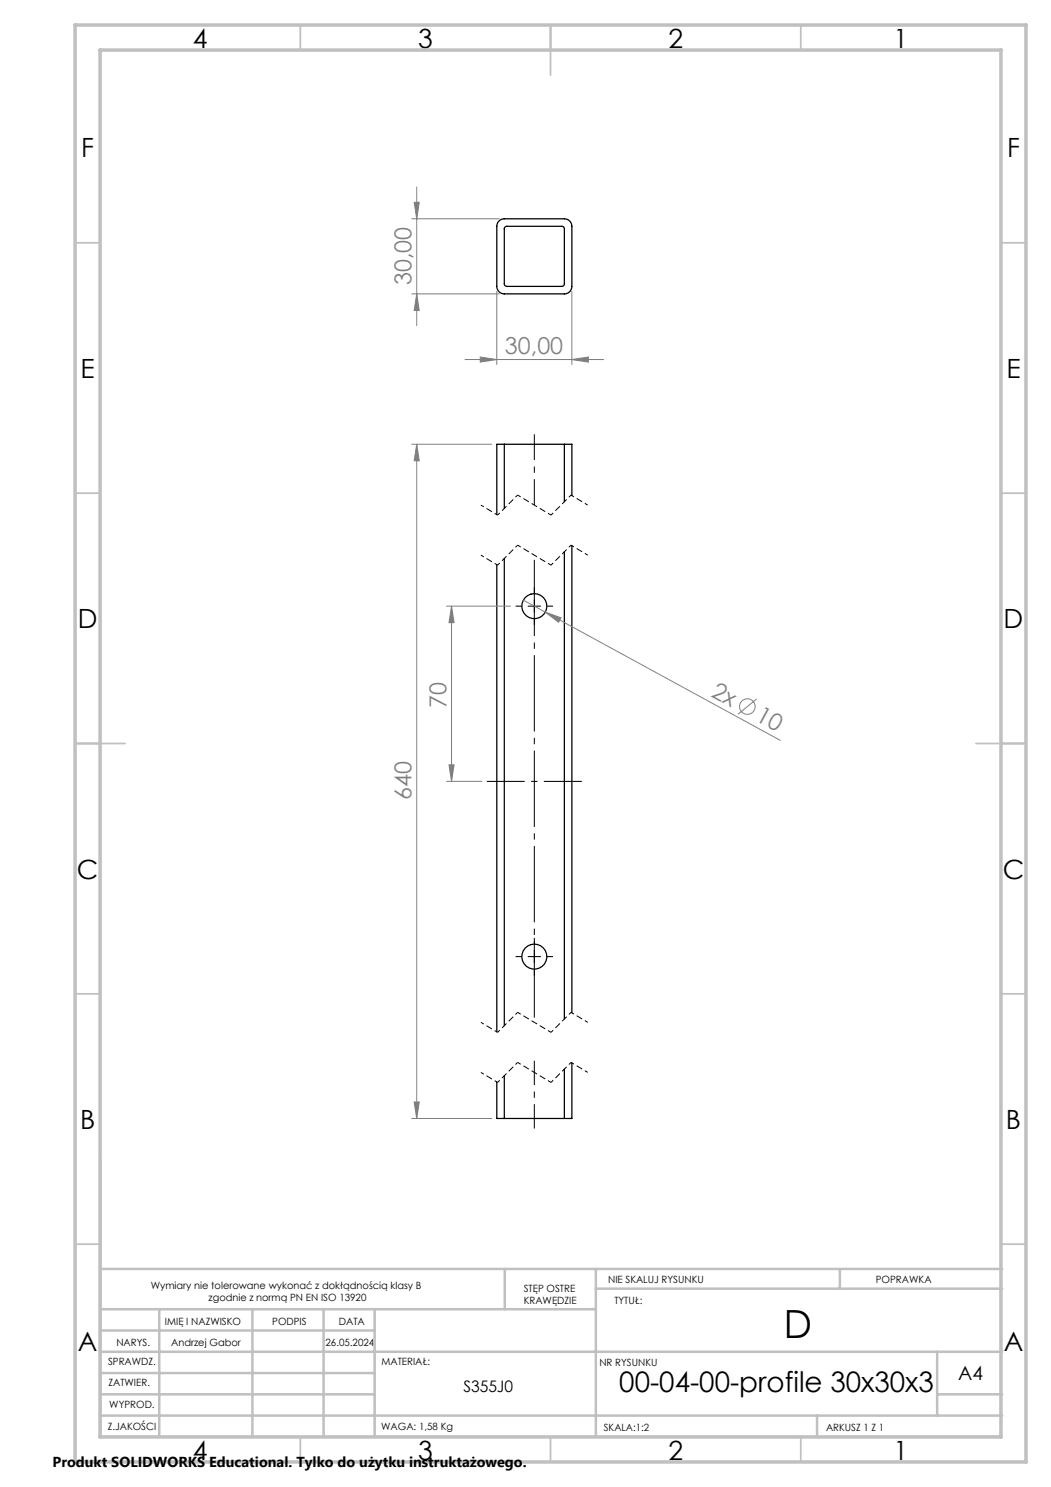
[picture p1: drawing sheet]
<svg xmlns="http://www.w3.org/2000/svg" width="210mm" height="297mm" viewBox="0 0 210 297" stroke-linecap="round" stroke-linejoin="round" font-family="sans-serif">
<g fill="none" stroke="#000" stroke-width=".25">
<path d="M99.7 44.1l.5-.3 .6-.1h12a1.5 1.5 0 0 1 1.5 1.5v12a1.5 1.5 0 0 1-1.5 1.5h-12a1.5 1.5 0 0 1-1.5-1.5v-12l.1-.6zM100.9 45.3l.4-.1h11l.3 .1 .2 .4v11l-.2 .4-.3 .1h-11l-.4-.1-.1-.4v-11zM100.8 88.7h-1.5v14.1M100.8 88.7v12.8M100.8 88.7h12M112.8 88.7h1.5v10.3M112.8 88.7v11.5M99.3 112.8v93.3M100.8 111.5v93.4M112.8 110.2v93.3M114.3 109v93.3M99.3 216.1v7.3h1.5"/>
<path d="M100.8 214.9v8.5M112.8 213.5v9.9M114.3 212.3v11.1h-1.5M100.8 223.4h12"/>
<circle cx="106.8" cy="121.1" r="2.5"/>
<circle cx="106.8" cy="191.1" r="2.5"/>
</g>
<g fill="none" stroke="#808080" stroke-width=".2">
<path d="M83.3 37.4v27.7M82.3 43.7h17.5M82.3 58.7h17.5M82.8 40.4h1l-.5 3.3zM83.3 58.7l.5 3.3h-1zM99.3 58.2v14.6M114.3 58.2v14.6M92.9 71.8h27.7M96 71.3l3.3 .5-3.3 .5zM114.3 71.8l3.3-.5v1zM82.3 88.7h16M83.3 88.7v134.7"/>
<path d="M83.3 88.7l.5 3.3h-1zM104.6 119.9l51.3 28M89.2 121.1h12.8M90.2 121.1v35M90.2 121.1l.5 3.3h-1zM109 122.3l3.1 1.1-.5 .9zM151.2 139.6l-3.7 3.1M89.2 156.1h7.1M89.7 152.8h1l-.5 3.3zM82.3 223.4h16M82.8 220.1h1l-.5 3.3z"/>
<circle cx="149.3" cy="141.1" r="1.56"/>
</g>
<path d="M106.8 118.6v-1.3M104.3 121.1h-1.3M106.8 123.6v1.2M109.3 121.1h1.2M104.3 191.1h-1.3M106.8 188.6v-1.3M106.8 193.6v1.2M109.3 191.1h1.2" fill="none" stroke="#000" stroke-width=".2" stroke-dasharray="15.2 1.3 1.3 1.3" stroke-linecap="butt"/>
<path d="M116.3 156.1h-19" fill="none" stroke="#000" stroke-width=".2" stroke-dasharray="15.2 1.3 1.3 1.3" stroke-dashoffset="7.6" stroke-linecap="butt"/>
<path d="M106.8 225.4v-13.5" fill="none" stroke="#000" stroke-width=".2" stroke-dasharray="15.2 1.3 1.3 1.3" stroke-dashoffset="10.4" stroke-linecap="butt"/>
<path d="M106.8 204.2v-93.3" fill="none" stroke="#000" stroke-width=".2" stroke-dasharray="15.2 1.3 1.3 1.3" stroke-dashoffset="-.9" stroke-linecap="butt"/>
<path d="M106.8 100.9v-14.2" fill="none" stroke="#000" stroke-width=".2" stroke-dasharray="15.2 1.3 1.3 1.3" stroke-dashoffset="10.1" stroke-linecap="butt"/>
<path d="M99.4 112.9l-3.3-2M99.4 102.9l-3.3-2M110.1 112.9l-6.7-4M110.1 102.9l-6.7-4M117.4 110.9l-3.3-2M117.4 100.9l-3.3-2M99.4 216.2l-3.3-2M99.4 206.2l-3.3-2M110.1 216.2l-6.7-4M110.1 206.2l-6.7-4M117.4 214.2l-3.3-2M117.4 204.2l-3.3-2" fill="none" stroke="#000" stroke-width=".2" stroke-dasharray="1.3 .6" stroke-dashoffset=".6" stroke-linecap="butt"/>
<path d="M103.4 98.9l-4 4M114.1 98.9l-4 4M103.4 108.9l-4 4M114.1 108.9l-4 4M103.4 212.2l-4 4M103.4 202.2l-4 4M114.1 212.2l-4 4M114.1 202.2l-4 4" fill="none" stroke="#000" stroke-width=".2" stroke-dasharray="1.3 .6" stroke-dashoffset=".7" stroke-linecap="butt"/>
<path d="M106.8 119.8v2.5M105.5 121.1h2.5M105.5 191.1h2.5M106.8 189.8v2.5" fill="none" stroke="#000" stroke-width=".2"/>
<path d="M20.3 253.5h180" fill="none" stroke="#c0c0c0" stroke-width=".2"/>
<g fill="none" stroke="#c0c0c0" stroke-width=".35">
<path d="M60 5v5M110 5v10M160 5v5M15 48.5h5M200 48.5h5M15 98.5h5M200 98.5h5M15 148.5h10M195 148.5h10M15 198.5h5M200 198.5h5M15 248.5h5"/>
<path d="M200 248.5h5M60 287v5M110 287v5M160 287v5"/>
</g>
<g fill="none" stroke="#c0c0c0" stroke-width=".5">
<path d="M20 231.8v55.2M20.3 253.5h180M100.9 253.5v8M119.1 253.5v33.5M119.1 257.4h81.2M167.8 253.5v3.9M20.3 265.7h54.6M20.3 261.5h98.8M20.3 278.5h54.6M20.3 274.2h54.6M20.3 270h180M31.8 261.5v25.5"/>
<path d="M50.4 261.5v25.5M64.7 261.5v25.5M74.9 261.5v25.5M187.3 278.5h13M187.3 270v12.7M20.3 282.7h180M163.3 282.7v4.3"/>
</g>
<path d="M15 5h190v287h-190zM20 10h180v277h-180z" fill="none" stroke="#c0c0c0" stroke-width=".7"/>
<g fill="#808080">
<path d="M109 122.3l3.1 1.1-.5 .9z"/>
<path d="M96 71.3l3.3 .5-3.3 .5zM114.3 71.8l3.3-.5v1z"/>
<path d="M83.3 88.7l.5 3.3h-1zM82.8 220.1h1l-.5 3.3zM90.2 121.1l.5 3.3h-1zM89.7 152.8h1l-.5 3.3z"/>
<path d="M82.8 40.4h1l-.5 3.3zM83.3 58.7l.5 3.3h-1z"/>
</g>
<text font-size="7.8" x="156.6" y="267.2">D</text>
<text font-size="5.6" x="123.7" y="278">00-04-00-profile 30x30x3</text>
<g font-size="5.3">
<text x="38.5" y="9.5">4</text>
<text x="83.5" y="9.5">3</text>
<text x="133.6" y="9.5">2</text>
<text x="178.6" y="9.5">1</text>
<text x="16.2" y="31.3">F</text>
<text x="201.2" y="31.3">F</text>
<text x="16.1" y="75.5">E</text>
<text x="201.1" y="75.5">E</text>
<text x="15.5" y="125.5">D</text>
<text x="200.5" y="125.5">D</text>
<text x="15.4" y="175.5">C</text>
<text x="200.4" y="175.5">C</text>
<text x="16" y="225.5">B</text>
<text x="201" y="225.5">B</text>
<text x="15.5" y="269.8">A</text>
<text x="200.5" y="269.8">A</text>
<text x="38.5" y="291.5">4</text>
<text x="83.5" y="291.5">3</text>
<text x="133.6" y="291.5">2</text>
<text x="178.6" y="291.5">1</text>
</g>
<g font-size="4.7" fill="#808080">
<text x="82.3" y="56.9" transform="rotate(-90 82.3 56.9)">30,00</text>
<text x="100.9" y="70.8">30,00</text>
<text x="89.2" y="141.4" transform="rotate(-90 89.2 141.4)">70</text>
<text x="141.9" y="139" transform="rotate(29 141.9 139)">2x</text>
<text x="150.8" y="143.9" transform="rotate(29 150.8 143.9)">10</text>
<text x="82.3" y="159.7" transform="rotate(-90 82.3 159.7)">640</text>
</g>
<text font-size="3.9" x="191.4" y="275.7">A4</text>
<text font-size="3.2" x="92.6" y="278">S355J0</text>
<text font-size="2.9" x="10.5" y="292.9">Produkt SOLIDWORKS Educational. Tylko do użytku instruktażowego.</text>
<g font-size="2">
<text x="30.1" y="257.4">Wymiary nie tolerowane wykonać z dokłądnością klasy B</text>
<text x="104.6" y="258">STĘP OSTRE</text>
<text x="121.5" y="256.3">NIE SKALUJ RYSUNKU</text>
<text x="175" y="256.3">POPRAWKA</text>
<text x="41.7" y="259.9">zgodnie z normą PN EN ISO 13920</text>
<text x="104.6" y="260.5">KRAWĘDZIE</text>
<text x="122.8" y="260.5">TYTUŁ:</text>
<text x="23.2" y="268.9">NARYS.</text>
<text x="33" y="264.6">IMIĘ I NAZWISKO</text>
<text x="34.2" y="268.8">Andrzej Gabor</text>
<text x="54.4" y="264.7">PODPIS</text>
<text x="65.1" y="268.8">26.05.2024</text>
<text x="67.7" y="264.7">DATA</text>
<text x="21.6" y="272.7">SPRAWDZ.</text>
<text x="76.2" y="272.7">MATERIAŁ:</text>
<text x="119.8" y="272.8">NR RYSUNKU</text>
<text x="21.7" y="276.8">ZATWIER.</text>
<text x="21.8" y="281.2">WYPROD.</text>
<text x="21.5" y="285.5">Z.JAKOŚCI</text>
<text x="76.2" y="285.7">WAGA: 1,58 Kg</text>
<text x="120.6" y="285.8">SKALA:1:2</text>
<text x="165" y="285.8">ARKUSZ 1 Z 1</text>
</g>
</svg>
